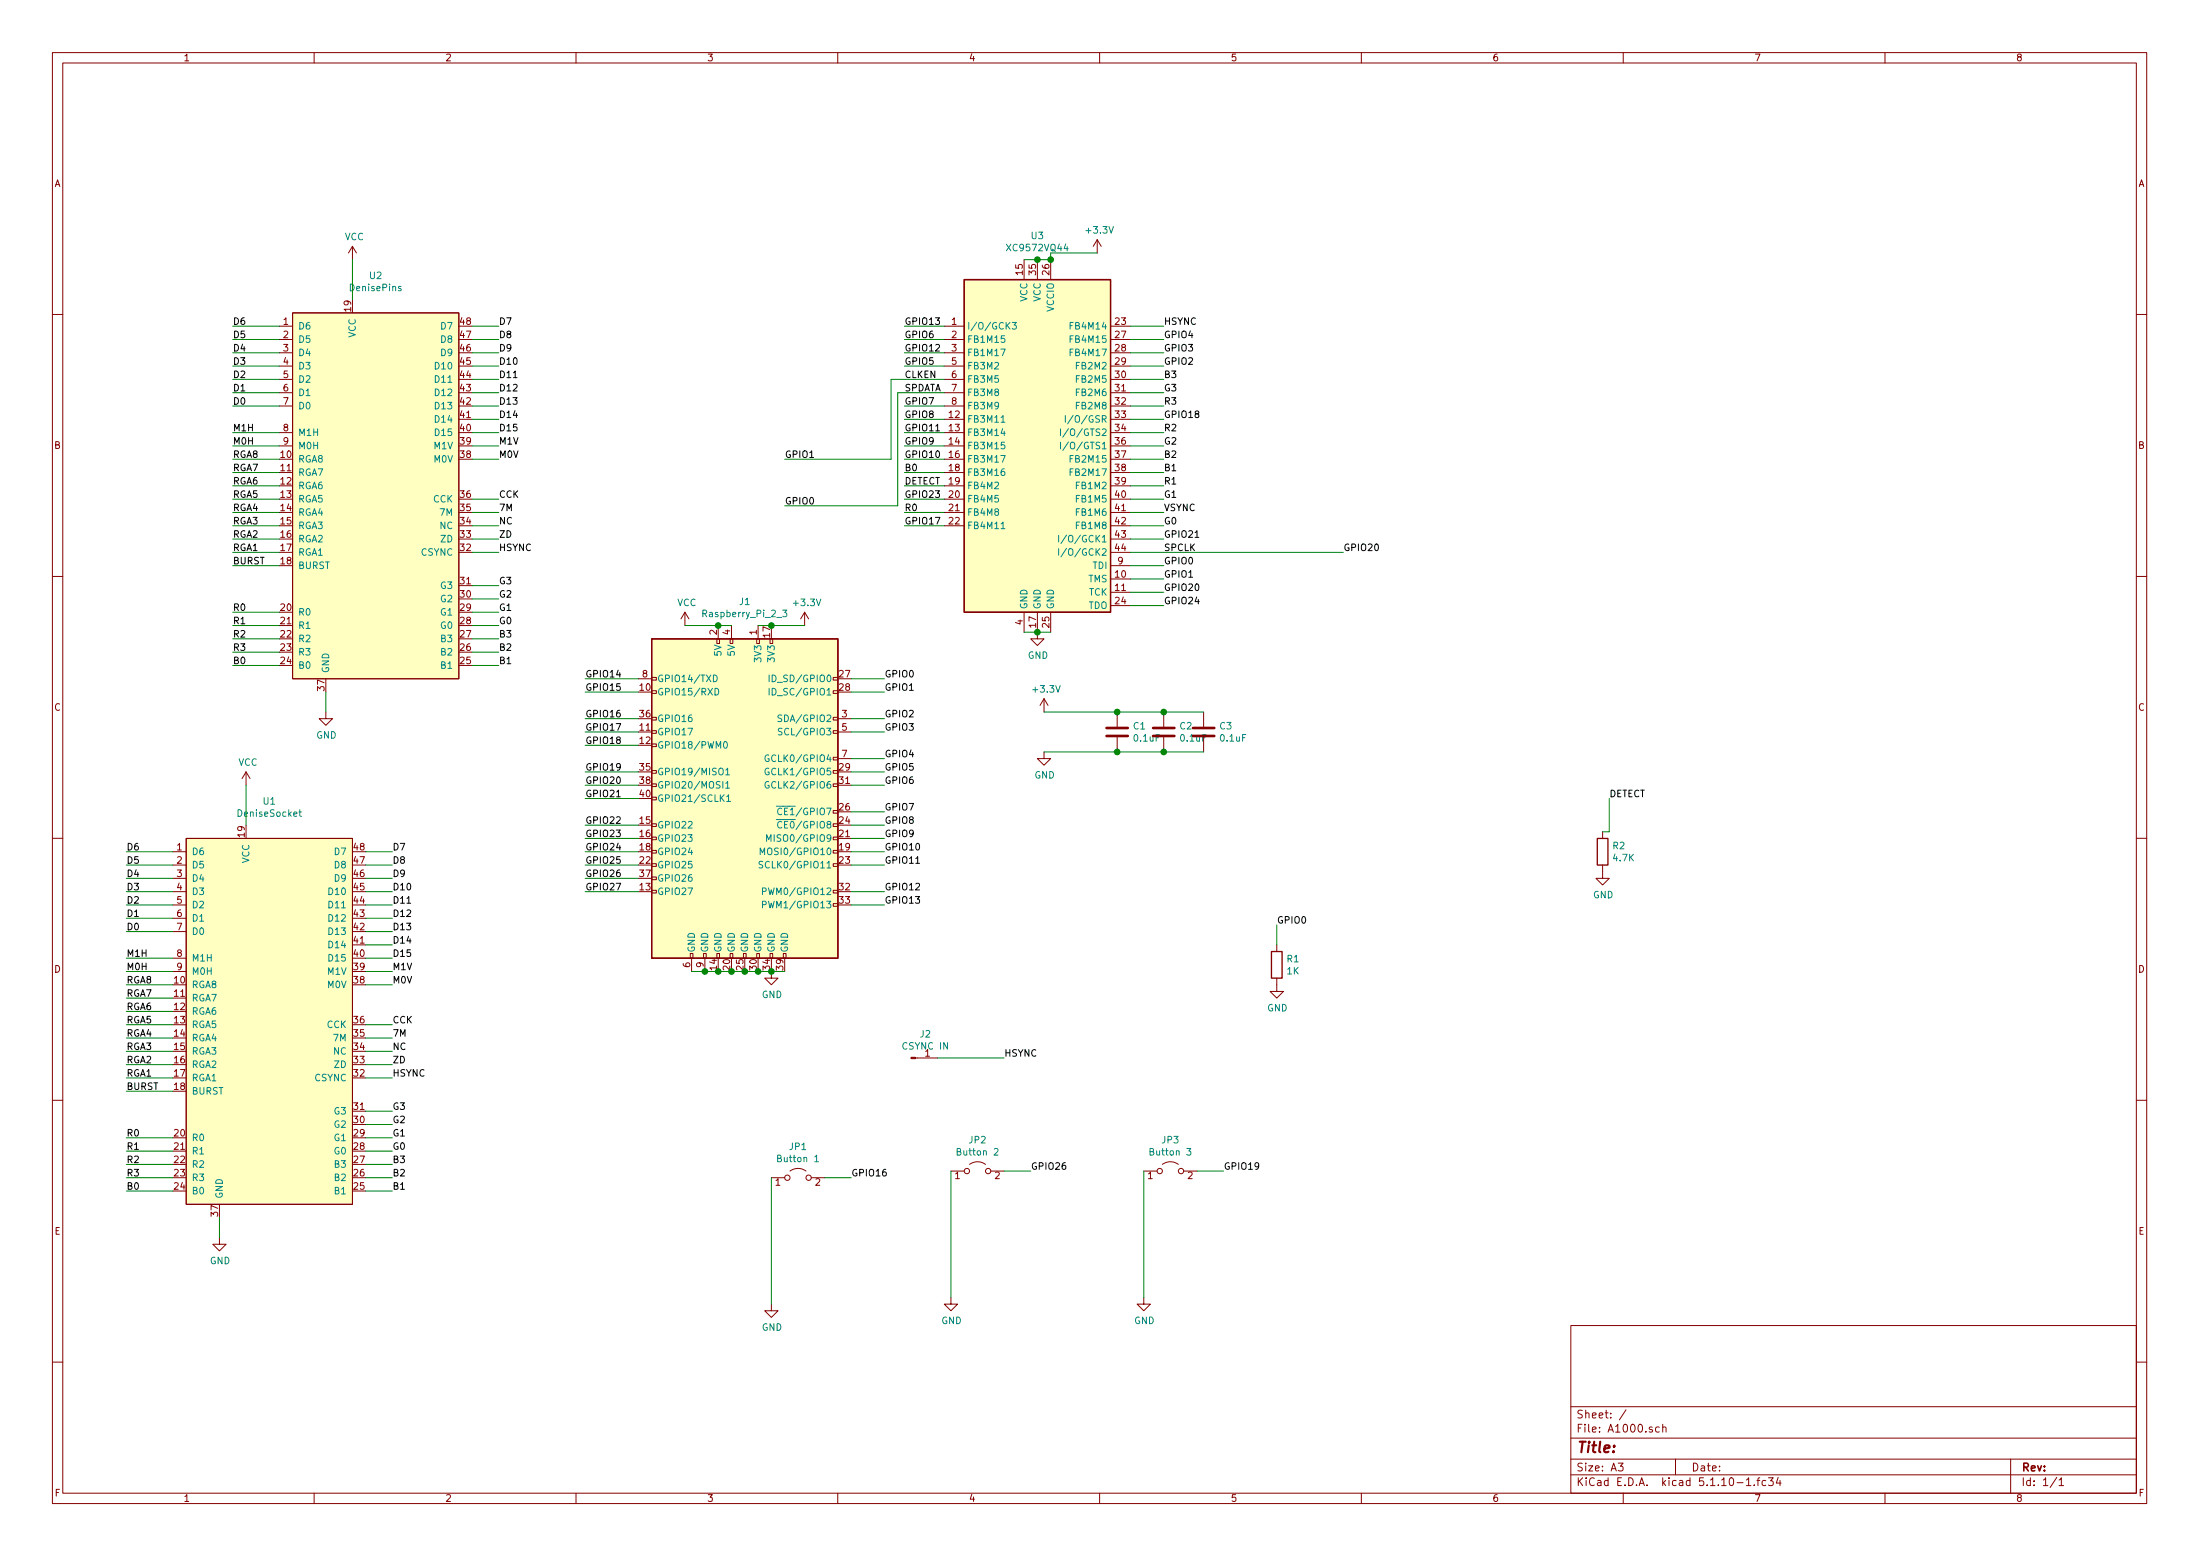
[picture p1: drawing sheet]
EESchema Schematic File Version 4
EELAYER 30 0
EELAYER END
$Descr A3 16535 11693
encoding utf-8
Sheet 1 1
Title ""
Date ""
Rev ""
Comp ""
Comment1 ""
Comment2 ""
Comment3 ""
Comment4 ""
$EndDescr
$Comp
L XC9572VQ44:XC9572VQ44 U3
U 1 1
P 7800 3350
F 0 "U3" H 7800 4931 50  0000 C CNN
F 1 "XC9572VQ44" H 7800 4840 50  0000 C CNN
F 2 "Package_QFP:TQFP-44_10x10mm_P0.8mm" H 7800 3350 50  0001 C CNN
F 3 "" H 7800 3350 50  0001 C CNN
	1    7800 3350
	1    0    0    -1  
$EndComp
Wire Wire Line
	3750 4150 3550 4150
$Comp
L power:GND #PWR03
U 1 1
P 2450 5350
F 0 "#PWR03" H 2450 5100 50  0001 C CNN
F 1 "GND" H 2455 5177 50  0000 C CNN
F 2 "" H 2450 5350 50  0001 C CNN
F 3 "" H 2450 5350 50  0001 C CNN
	1    2450 5350
	1    0    0    -1  
$EndComp
Wire Wire Line
	2450 5350 2450 5200
$Comp
L power:VCC #PWR04
U 1 1
P 2650 1950
F 0 "#PWR04" H 2650 1800 50  0001 C CNN
F 1 "VCC" H 2665 2123 50  0000 C CNN
F 2 "" H 2650 1950 50  0001 C CNN
F 3 "" H 2650 1950 50  0001 C CNN
	1    2650 1950
	1    0    0    -1  
$EndComp
Wire Wire Line
	2650 1950 2650 2250
$Comp
L power:+3.3V #PWR013
U 1 1
P 8250 1900
F 0 "#PWR013" H 8250 1750 50  0001 C CNN
F 1 "+3.3V" H 8265 2073 50  0000 C CNN
F 2 "" H 8250 1900 50  0001 C CNN
F 3 "" H 8250 1900 50  0001 C CNN
	1    8250 1900
	1    0    0    -1  
$EndComp
Wire Wire Line
	8250 1900 7900 1900
Wire Wire Line
	7900 1900 7900 1950
Wire Wire Line
	7900 1950 7800 1950
Connection ~ 7900 1950
Wire Wire Line
	7800 1950 7700 1950
Connection ~ 7800 1950
$Comp
L power:GND #PWR010
U 1 1
P 7800 4750
F 0 "#PWR010" H 7800 4500 50  0001 C CNN
F 1 "GND" H 7805 4577 50  0000 C CNN
F 2 "" H 7800 4750 50  0001 C CNN
F 3 "" H 7800 4750 50  0001 C CNN
	1    7800 4750
	1    0    0    -1  
$EndComp
Wire Wire Line
	7800 4750 7700 4750
Connection ~ 7800 4750
Wire Wire Line
	7800 4750 7900 4750
Text Label 8750 3650 0    50   ~ 0
R1
Wire Wire Line
	8750 3650 8500 3650
Text Label 8750 3750 0    50   ~ 0
G1
Wire Wire Line
	8750 3750 8500 3750
Text Label 8750 3850 0    50   ~ 0
VSYNC
Wire Wire Line
	8750 3850 8500 3850
Text Label 8750 3950 0    50   ~ 0
G0
Wire Wire Line
	8750 3950 8500 3950
Text Label 8750 4050 0    50   ~ 0
GPIO21
Wire Wire Line
	8750 4050 8500 4050
Text Label 10100 4150 0    50   ~ 0
GPIO20
Text Label 8750 4150 0    50   ~ 0
SPCLK
Text Label 8750 4250 0    50   ~ 0
GPIO0
Wire Wire Line
	8750 4250 8500 4250
Text Label 8750 4350 0    50   ~ 0
GPIO1
Wire Wire Line
	8750 4350 8500 4350
Text Label 8750 4450 0    50   ~ 0
GPIO20
Wire Wire Line
	8750 4450 8500 4450
Text Label 8750 4550 0    50   ~ 0
GPIO24
Wire Wire Line
	8750 4550 8500 4550
Text Label 6800 2450 0    50   ~ 0
GPIO13
Wire Wire Line
	6800 2450 7100 2450
Text Label 6800 2550 0    50   ~ 0
GPIO6
Wire Wire Line
	6800 2550 7100 2550
Text Label 6800 2650 0    50   ~ 0
GPIO12
Wire Wire Line
	6800 2650 7100 2650
Text Label 6800 2750 0    50   ~ 0
GPIO5
Wire Wire Line
	6800 2750 7100 2750
Text Label 6800 2850 0    50   ~ 0
CLKEN
Wire Wire Line
	6700 2850 6700 3450
Wire Wire Line
	6700 2850 7100 2850
Text Label 5900 3450 0    50   ~ 0
GPIO1
Wire Wire Line
	7100 2950 6750 2950
Wire Wire Line
	6750 2950 6750 3800
Text Label 5900 3800 0    50   ~ 0
GPIO0
Text Label 6800 2950 0    50   ~ 0
SPDATA
Text Label 6800 3050 0    50   ~ 0
GPIO7
Wire Wire Line
	6800 3050 7100 3050
Text Label 6800 3150 0    50   ~ 0
GPIO8
Wire Wire Line
	6800 3150 7100 3150
Text Label 6800 3250 0    50   ~ 0
GPIO11
Wire Wire Line
	6800 3250 7100 3250
Text Label 6800 3350 0    50   ~ 0
GPIO9
Wire Wire Line
	6800 3350 7100 3350
Text Label 6800 3450 0    50   ~ 0
GPIO10
Wire Wire Line
	6800 3450 7100 3450
Text Label 6800 3550 0    50   ~ 0
B0
Wire Wire Line
	6800 3550 7100 3550
Text Label 6800 3650 0    50   ~ 0
DETECT
Wire Wire Line
	6800 3650 7100 3650
Text Label 6800 3750 0    50   ~ 0
GPIO23
Wire Wire Line
	6800 3750 7100 3750
Text Label 6800 3850 0    50   ~ 0
R0
Wire Wire Line
	6800 3850 7100 3850
Text Label 6800 3950 0    50   ~ 0
GPIO17
Wire Wire Line
	6800 3950 7100 3950
Text Label 8750 2450 0    50   ~ 0
HSYNC
Wire Wire Line
	8750 2450 8500 2450
Text Label 8750 2550 0    50   ~ 0
GPIO4
Wire Wire Line
	8750 2550 8500 2550
Text Label 8750 2650 0    50   ~ 0
GPIO3
Wire Wire Line
	8750 2650 8500 2650
Text Label 8750 2750 0    50   ~ 0
GPIO2
Wire Wire Line
	8750 2750 8500 2750
Text Label 8750 2850 0    50   ~ 0
B3
Wire Wire Line
	8750 2850 8500 2850
Text Label 8750 2950 0    50   ~ 0
G3
Wire Wire Line
	8750 2950 8500 2950
Text Label 8750 3050 0    50   ~ 0
R3
Wire Wire Line
	8750 3050 8500 3050
Text Label 8750 3150 0    50   ~ 0
GPIO18
Wire Wire Line
	8750 3150 8500 3150
Text Label 8750 3250 0    50   ~ 0
R2
Wire Wire Line
	8750 3250 8500 3250
Text Label 8750 3350 0    50   ~ 0
G2
Wire Wire Line
	8750 3350 8500 3350
Text Label 8750 3450 0    50   ~ 0
B2
Wire Wire Line
	8750 3450 8500 3450
Text Label 8750 3550 0    50   ~ 0
B1
Wire Wire Line
	8750 3550 8500 3550
$Comp
L Connector:Raspberry_Pi_2_3 J1
U 1 1
P 5600 6000
F 0 "J1" H 5600 7481 50  0000 C CNN
F 1 "Raspberry_Pi_2_3" H 5600 7390 50  0000 C CNN
F 2 "Connector_PinSocket_2.54mm:PinSocket_2x20_P2.54mm_Vertical" H 5600 6000 50  0001 C CNN
F 3 "https://www.raspberrypi.org/documentation/hardware/raspberrypi/schematics/rpi_SCH_3bplus_1p0_reduced.pdf" H 5600 6000 50  0001 C CNN
	1    5600 6000
	1    0    0    -1  
$EndComp
Wire Wire Line
	5200 7300 5300 7300
Wire Wire Line
	5300 7300 5400 7300
Connection ~ 5300 7300
Wire Wire Line
	5400 7300 5500 7300
Connection ~ 5400 7300
Wire Wire Line
	5500 7300 5600 7300
Connection ~ 5500 7300
Wire Wire Line
	5600 7300 5700 7300
Connection ~ 5600 7300
Wire Wire Line
	5700 7300 5800 7300
Connection ~ 5700 7300
Wire Wire Line
	5800 7300 5900 7300
Connection ~ 5800 7300
$Comp
L power:GND #PWR06
U 1 1
P 5800 7300
F 0 "#PWR06" H 5800 7050 50  0001 C CNN
F 1 "GND" H 5805 7127 50  0000 C CNN
F 2 "" H 5800 7300 50  0001 C CNN
F 3 "" H 5800 7300 50  0001 C CNN
	1    5800 7300
	1    0    0    -1  
$EndComp
Wire Wire Line
	5500 4700 5400 4700
$Comp
L power:VCC #PWR05
U 1 1
P 5150 4700
F 0 "#PWR05" H 5150 4550 50  0001 C CNN
F 1 "VCC" H 5165 4873 50  0000 C CNN
F 2 "" H 5150 4700 50  0001 C CNN
F 3 "" H 5150 4700 50  0001 C CNN
	1    5150 4700
	1    0    0    -1  
$EndComp
Wire Wire Line
	5150 4700 5400 4700
Connection ~ 5400 4700
$Comp
L power:+3.3V #PWR08
U 1 1
P 6050 4700
F 0 "#PWR08" H 6050 4550 50  0001 C CNN
F 1 "+3.3V" H 6065 4873 50  0000 C CNN
F 2 "" H 6050 4700 50  0001 C CNN
F 3 "" H 6050 4700 50  0001 C CNN
	1    6050 4700
	1    0    0    -1  
$EndComp
Wire Wire Line
	6050 4700 5800 4700
Wire Wire Line
	5800 4700 5700 4700
Connection ~ 5800 4700
Text Label 4400 5100 0    50   ~ 0
GPIO14
Wire Wire Line
	4400 5100 4800 5100
Text Label 4400 5200 0    50   ~ 0
GPIO15
Wire Wire Line
	4400 5200 4800 5200
Text Label 4400 5400 0    50   ~ 0
GPIO16
Wire Wire Line
	4400 5400 4800 5400
Text Label 4400 5500 0    50   ~ 0
GPIO17
Wire Wire Line
	4400 5500 4800 5500
Text Label 4400 5600 0    50   ~ 0
GPIO18
Wire Wire Line
	4400 5600 4800 5600
Text Label 4400 5800 0    50   ~ 0
GPIO19
Wire Wire Line
	4400 5800 4800 5800
Text Label 4400 5900 0    50   ~ 0
GPIO20
Wire Wire Line
	4400 5900 4800 5900
Text Label 4400 6000 0    50   ~ 0
GPIO21
Wire Wire Line
	4400 6000 4800 6000
Text Label 4400 6200 0    50   ~ 0
GPIO22
Wire Wire Line
	4400 6200 4800 6200
Text Label 4400 6300 0    50   ~ 0
GPIO23
Wire Wire Line
	4400 6300 4800 6300
Text Label 4400 6400 0    50   ~ 0
GPIO24
Wire Wire Line
	4400 6400 4800 6400
Text Label 4400 6500 0    50   ~ 0
GPIO25
Wire Wire Line
	4400 6500 4800 6500
Text Label 4400 6600 0    50   ~ 0
GPIO26
Wire Wire Line
	4400 6600 4800 6600
Text Label 4400 6700 0    50   ~ 0
GPIO27
Wire Wire Line
	4400 6700 4800 6700
Text Label 6650 5100 0    50   ~ 0
GPIO0
Wire Wire Line
	6650 5100 6400 5100
Text Label 6650 5200 0    50   ~ 0
GPIO1
Text Label 6650 5400 0    50   ~ 0
GPIO2
Text Label 6650 5500 0    50   ~ 0
GPIO3
Text Label 6650 5700 0    50   ~ 0
GPIO4
Text Label 6650 5800 0    50   ~ 0
GPIO5
Text Label 6650 5900 0    50   ~ 0
GPIO6
Text Label 6650 6100 0    50   ~ 0
GPIO7
Text Label 6650 6200 0    50   ~ 0
GPIO8
Text Label 6650 6300 0    50   ~ 0
GPIO9
Text Label 6650 6400 0    50   ~ 0
GPIO10
Text Label 6650 6500 0    50   ~ 0
GPIO11
Text Label 6650 6700 0    50   ~ 0
GPIO12
Text Label 6650 6800 0    50   ~ 0
GPIO13
Wire Wire Line
	6650 5200 6400 5200
Wire Wire Line
	6400 5400 6650 5400
Wire Wire Line
	6650 5500 6400 5500
Wire Wire Line
	6400 5700 6650 5700
Wire Wire Line
	6650 5800 6400 5800
Wire Wire Line
	6400 5900 6650 5900
Wire Wire Line
	6650 6100 6400 6100
Wire Wire Line
	6400 6200 6650 6200
Wire Wire Line
	6650 6300 6400 6300
Wire Wire Line
	6400 6400 6650 6400
Wire Wire Line
	6650 6500 6400 6500
Wire Wire Line
	6400 6700 6650 6700
Wire Wire Line
	6650 6800 6400 6800
$Comp
L power:+3.3V #PWR011
U 1 1
P 7850 5350
F 0 "#PWR011" H 7850 5200 50  0001 C CNN
F 1 "+3.3V" H 7865 5523 50  0000 C CNN
F 2 "" H 7850 5350 50  0001 C CNN
F 3 "" H 7850 5350 50  0001 C CNN
	1    7850 5350
	1    0    0    -1  
$EndComp
$Comp
L Device:C C1
U 1 1
P 8400 5500
F 0 "C1" H 8515 5546 50  0000 L CNN
F 1 "0.1uF" H 8515 5455 50  0000 L CNN
F 2 "Capacitor_SMD:C_0603_1608Metric_Pad1.08x0.95mm_HandSolder" H 8438 5350 50  0001 C CNN
F 3 "~" H 8400 5500 50  0001 C CNN
	1    8400 5500
	1    0    0    -1  
$EndComp
$Comp
L Device:C C2
U 1 1
P 8750 5500
F 0 "C2" H 8865 5546 50  0000 L CNN
F 1 "0.1uF" H 8865 5455 50  0000 L CNN
F 2 "Capacitor_SMD:C_0603_1608Metric_Pad1.08x0.95mm_HandSolder" H 8788 5350 50  0001 C CNN
F 3 "~" H 8750 5500 50  0001 C CNN
	1    8750 5500
	1    0    0    -1  
$EndComp
$Comp
L Device:C C3
U 1 1
P 9050 5500
F 0 "C3" H 9165 5546 50  0000 L CNN
F 1 "0.1uF" H 9165 5455 50  0000 L CNN
F 2 "Capacitor_SMD:C_0603_1608Metric_Pad1.08x0.95mm_HandSolder" H 9088 5350 50  0001 C CNN
F 3 "~" H 9050 5500 50  0001 C CNN
	1    9050 5500
	1    0    0    -1  
$EndComp
Wire Wire Line
	8400 5350 8750 5350
Connection ~ 8400 5350
Wire Wire Line
	8750 5350 9050 5350
Connection ~ 8750 5350
Wire Wire Line
	9050 5650 8750 5650
Wire Wire Line
	8750 5650 8400 5650
Connection ~ 8750 5650
Connection ~ 8400 5650
$Comp
L power:GND #PWR012
U 1 1
P 7850 5650
F 0 "#PWR012" H 7850 5400 50  0001 C CNN
F 1 "GND" H 7855 5477 50  0000 C CNN
F 2 "" H 7850 5650 50  0001 C CNN
F 3 "" H 7850 5650 50  0001 C CNN
	1    7850 5650
	1    0    0    -1  
$EndComp
Text Label 1750 2450 0    50   ~ 0
D6
Wire Wire Line
	1750 2450 2100 2450
Text Label 1750 2550 0    50   ~ 0
D5
Wire Wire Line
	2100 2550 1750 2550
Text Label 1750 2650 0    50   ~ 0
D4
Wire Wire Line
	1750 2650 2100 2650
Text Label 1750 2750 0    50   ~ 0
D3
Wire Wire Line
	1750 2750 2100 2750
Text Label 1750 2850 0    50   ~ 0
D2
Wire Wire Line
	1750 2850 2100 2850
Text Label 1750 2950 0    50   ~ 0
D1
Wire Wire Line
	1750 2950 2100 2950
Text Label 1750 3050 0    50   ~ 0
D0
Wire Wire Line
	1750 3050 2100 3050
Text Label 1750 3250 0    50   ~ 0
M1H
Wire Wire Line
	1750 3250 2100 3250
Text Label 1750 3350 0    50   ~ 0
M0H
Wire Wire Line
	1750 3350 2100 3350
Text Label 1750 3450 0    50   ~ 0
RGA8
Wire Wire Line
	1750 3450 2100 3450
Text Label 1750 3550 0    50   ~ 0
RGA7
Wire Wire Line
	1750 3550 2100 3550
Text Label 1750 3650 0    50   ~ 0
RGA6
Wire Wire Line
	1750 3650 2100 3650
Text Label 1750 3750 0    50   ~ 0
RGA5
Wire Wire Line
	1750 3750 2100 3750
Text Label 1750 3850 0    50   ~ 0
RGA4
Wire Wire Line
	1750 3850 2100 3850
Text Label 1750 3950 0    50   ~ 0
RGA3
Wire Wire Line
	1750 3950 2100 3950
$Comp
L rgb2hdmi:AmigaDenise U2
U 1 1
P 2750 5250
F 0 "U2" H 2825 8431 50  0000 C CNN
F 1 "DenisePins" H 2825 8340 50  0000 C CNN
F 2 "chips:DIP-48_pins" H 2750 5250 50  0001 C CNN
F 3 "" H 2750 5250 50  0001 C CNN
	1    2750 5250
	1    0    0    -1  
$EndComp
Text Label 1750 4050 0    50   ~ 0
RGA2
Text Label 1750 4150 0    50   ~ 0
RGA1
Wire Wire Line
	1750 4150 2100 4150
Wire Wire Line
	2100 4050 1750 4050
Text Label 1750 4250 0    50   ~ 0
BURST
Wire Wire Line
	1750 4250 2100 4250
Text Label 1750 4600 0    50   ~ 0
R0
Wire Wire Line
	1750 4600 2100 4600
Text Label 1750 4700 0    50   ~ 0
R1
Wire Wire Line
	1750 4700 2100 4700
Text Label 1750 4800 0    50   ~ 0
R2
Wire Wire Line
	1750 4800 2100 4800
Text Label 1750 4900 0    50   ~ 0
R3
Wire Wire Line
	1750 4900 2100 4900
Text Label 1750 5000 0    50   ~ 0
B0
Wire Wire Line
	2100 5000 1750 5000
Text Label 3750 4400 0    50   ~ 0
G3
Wire Wire Line
	3750 4400 3550 4400
Text Label 3750 4500 0    50   ~ 0
G2
Wire Wire Line
	3750 4500 3550 4500
Text Label 3750 4600 0    50   ~ 0
G1
Wire Wire Line
	3750 4600 3550 4600
Text Label 3750 4700 0    50   ~ 0
G0
Wire Wire Line
	3750 4700 3550 4700
Text Label 3750 4800 0    50   ~ 0
B3
Wire Wire Line
	3750 4800 3550 4800
Text Label 3750 4900 0    50   ~ 0
B2
Wire Wire Line
	3750 4900 3550 4900
Text Label 3750 5000 0    50   ~ 0
B1
Wire Wire Line
	3750 5000 3550 5000
Text Label 3750 4150 0    50   ~ 0
HSYNC
Text Label 3750 4050 0    50   ~ 0
ZD
Wire Wire Line
	3750 4050 3550 4050
Text Label 3750 3950 0    50   ~ 0
NC
Wire Wire Line
	3750 3950 3550 3950
Text Label 3750 3850 0    50   ~ 0
7M
Wire Wire Line
	3750 3850 3550 3850
Text Label 3750 3750 0    50   ~ 0
CCK
Wire Wire Line
	3750 3750 3550 3750
Text Label 3750 3450 0    50   ~ 0
M0V
Wire Wire Line
	3750 3450 3550 3450
Text Label 3750 3350 0    50   ~ 0
M1V
Wire Wire Line
	3750 3350 3550 3350
Text Label 3750 3250 0    50   ~ 0
D15
Wire Wire Line
	3750 3250 3550 3250
Text Label 3750 3150 0    50   ~ 0
D14
Wire Wire Line
	3750 3150 3550 3150
Text Label 3750 3050 0    50   ~ 0
D13
Wire Wire Line
	3750 3050 3550 3050
Text Label 3750 2950 0    50   ~ 0
D12
Wire Wire Line
	3750 2950 3550 2950
Text Label 3750 2850 0    50   ~ 0
D11
Wire Wire Line
	3550 2850 3750 2850
Text Label 3750 2750 0    50   ~ 0
D10
Wire Wire Line
	3750 2750 3550 2750
Text Label 3750 2650 0    50   ~ 0
D9
Wire Wire Line
	3750 2650 3550 2650
Text Label 3750 2550 0    50   ~ 0
D8
Wire Wire Line
	3750 2550 3550 2550
Text Label 3750 2450 0    50   ~ 0
D7
Wire Wire Line
	3750 2450 3550 2450
Wire Wire Line
	2950 8100 2750 8100
$Comp
L power:GND #PWR01
U 1 1
P 1650 9300
F 0 "#PWR01" H 1650 9050 50  0001 C CNN
F 1 "GND" H 1655 9127 50  0000 C CNN
F 2 "" H 1650 9300 50  0001 C CNN
F 3 "" H 1650 9300 50  0001 C CNN
	1    1650 9300
	1    0    0    -1  
$EndComp
Wire Wire Line
	1650 9300 1650 9150
$Comp
L power:VCC #PWR02
U 1 1
P 1850 5900
F 0 "#PWR02" H 1850 5750 50  0001 C CNN
F 1 "VCC" H 1865 6073 50  0000 C CNN
F 2 "" H 1850 5900 50  0001 C CNN
F 3 "" H 1850 5900 50  0001 C CNN
	1    1850 5900
	1    0    0    -1  
$EndComp
Wire Wire Line
	1850 5900 1850 6200
Text Label 950  6400 0    50   ~ 0
D6
Wire Wire Line
	950  6400 1300 6400
Text Label 950  6500 0    50   ~ 0
D5
Wire Wire Line
	1300 6500 950  6500
Text Label 950  6600 0    50   ~ 0
D4
Wire Wire Line
	950  6600 1300 6600
Text Label 950  6700 0    50   ~ 0
D3
Wire Wire Line
	950  6700 1300 6700
Text Label 950  6800 0    50   ~ 0
D2
Wire Wire Line
	950  6800 1300 6800
Text Label 950  6900 0    50   ~ 0
D1
Wire Wire Line
	950  6900 1300 6900
Text Label 950  7000 0    50   ~ 0
D0
Wire Wire Line
	950  7000 1300 7000
Text Label 950  7200 0    50   ~ 0
M1H
Wire Wire Line
	950  7200 1300 7200
Text Label 950  7300 0    50   ~ 0
M0H
Wire Wire Line
	950  7300 1300 7300
Text Label 950  7400 0    50   ~ 0
RGA8
Wire Wire Line
	950  7400 1300 7400
Text Label 950  7500 0    50   ~ 0
RGA7
Wire Wire Line
	950  7500 1300 7500
Text Label 950  7600 0    50   ~ 0
RGA6
Wire Wire Line
	950  7600 1300 7600
Text Label 950  7700 0    50   ~ 0
RGA5
Wire Wire Line
	950  7700 1300 7700
Text Label 950  7800 0    50   ~ 0
RGA4
Wire Wire Line
	950  7800 1300 7800
Text Label 950  7900 0    50   ~ 0
RGA3
Wire Wire Line
	950  7900 1300 7900
$Comp
L rgb2hdmi:AmigaDenise U1
U 1 1
P 1950 9200
F 0 "U1" H 2025 12381 50  0000 C CNN
F 1 "DeniseSocket" H 2025 12290 50  0000 C CNN
F 2 "Package_DIP:DIP-48_W15.24mm_Socket" H 1950 9200 50  0001 C CNN
F 3 "" H 1950 9200 50  0001 C CNN
	1    1950 9200
	1    0    0    -1  
$EndComp
Text Label 950  8000 0    50   ~ 0
RGA2
Text Label 950  8100 0    50   ~ 0
RGA1
Wire Wire Line
	950  8100 1300 8100
Wire Wire Line
	1300 8000 950  8000
Text Label 950  8200 0    50   ~ 0
BURST
Wire Wire Line
	950  8200 1300 8200
Text Label 950  8550 0    50   ~ 0
R0
Wire Wire Line
	950  8550 1300 8550
Text Label 950  8650 0    50   ~ 0
R1
Wire Wire Line
	950  8650 1300 8650
Text Label 950  8750 0    50   ~ 0
R2
Wire Wire Line
	950  8750 1300 8750
Text Label 950  8850 0    50   ~ 0
R3
Wire Wire Line
	950  8850 1300 8850
Text Label 950  8950 0    50   ~ 0
B0
Wire Wire Line
	1300 8950 950  8950
Text Label 2950 8350 0    50   ~ 0
G3
Wire Wire Line
	2950 8350 2750 8350
Text Label 2950 8450 0    50   ~ 0
G2
Wire Wire Line
	2950 8450 2750 8450
Text Label 2950 8550 0    50   ~ 0
G1
Wire Wire Line
	2950 8550 2750 8550
Text Label 2950 8650 0    50   ~ 0
G0
Wire Wire Line
	2950 8650 2750 8650
Text Label 2950 8750 0    50   ~ 0
B3
Wire Wire Line
	2950 8750 2750 8750
Text Label 2950 8850 0    50   ~ 0
B2
Wire Wire Line
	2950 8850 2750 8850
Text Label 2950 8950 0    50   ~ 0
B1
Wire Wire Line
	2950 8950 2750 8950
Text Label 2950 8100 0    50   ~ 0
HSYNC
Text Label 2950 8000 0    50   ~ 0
ZD
Wire Wire Line
	2950 8000 2750 8000
Text Label 2950 7900 0    50   ~ 0
NC
Wire Wire Line
	2950 7900 2750 7900
Text Label 2950 7800 0    50   ~ 0
7M
Wire Wire Line
	2950 7800 2750 7800
Text Label 2950 7700 0    50   ~ 0
CCK
Wire Wire Line
	2950 7700 2750 7700
Text Label 2950 7400 0    50   ~ 0
M0V
Wire Wire Line
	2950 7400 2750 7400
Text Label 2950 7300 0    50   ~ 0
M1V
Wire Wire Line
	2950 7300 2750 7300
Text Label 2950 7200 0    50   ~ 0
D15
Wire Wire Line
	2950 7200 2750 7200
Text Label 2950 7100 0    50   ~ 0
D14
Wire Wire Line
	2950 7100 2750 7100
Text Label 2950 7000 0    50   ~ 0
D13
Wire Wire Line
	2950 7000 2750 7000
Text Label 2950 6900 0    50   ~ 0
D12
Wire Wire Line
	2950 6900 2750 6900
Text Label 2950 6800 0    50   ~ 0
D11
Wire Wire Line
	2750 6800 2950 6800
Text Label 2950 6700 0    50   ~ 0
D10
Wire Wire Line
	2950 6700 2750 6700
Text Label 2950 6600 0    50   ~ 0
D9
Wire Wire Line
	2950 6600 2750 6600
Text Label 2950 6500 0    50   ~ 0
D8
Wire Wire Line
	2950 6500 2750 6500
Text Label 2950 6400 0    50   ~ 0
D7
Wire Wire Line
	2950 6400 2750 6400
$Comp
L Jumper:Jumper_2_Open JP1
U 1 1
P 6000 8850
F 0 "JP1" H 6000 9085 50  0000 C CNN
F 1 "Button 1" H 6000 8994 50  0000 C CNN
F 2 "Connector_PinHeader_2.54mm:PinHeader_1x02_P2.54mm_Horizontal" H 6000 8850 50  0001 C CNN
F 3 "~" H 6000 8850 50  0001 C CNN
	1    6000 8850
	1    0    0    -1  
$EndComp
$Comp
L power:GND #PWR07
U 1 1
P 5800 9800
F 0 "#PWR07" H 5800 9550 50  0001 C CNN
F 1 "GND" H 5805 9627 50  0000 C CNN
F 2 "" H 5800 9800 50  0001 C CNN
F 3 "" H 5800 9800 50  0001 C CNN
	1    5800 9800
	1    0    0    -1  
$EndComp
Text Label 6400 8850 0    50   ~ 0
GPIO16
$Comp
L power:GND #PWR016
U 1 1
P 12050 6550
F 0 "#PWR016" H 12050 6300 50  0001 C CNN
F 1 "GND" H 12055 6377 50  0000 C CNN
F 2 "" H 12050 6550 50  0001 C CNN
F 3 "" H 12050 6550 50  0001 C CNN
	1    12050 6550
	1    0    0    -1  
$EndComp
Text Label 12100 6000 0    50   ~ 0
DETECT
$Comp
L Device:R R2
U 1 1
P 12050 6400
F 0 "R2" H 12120 6446 50  0000 L CNN
F 1 "4.7K" H 12120 6355 50  0000 L CNN
F 2 "Resistor_SMD:R_0603_1608Metric_Pad0.98x0.95mm_HandSolder" V 11980 6400 50  0001 C CNN
F 3 "~" H 12050 6400 50  0001 C CNN
	1    12050 6400
	1    0    0    -1  
$EndComp
Wire Wire Line
	12100 6000 12100 6250
Wire Wire Line
	12100 6250 12050 6250
$Comp
L Device:R R1
U 1 1
P 9600 7250
F 0 "R1" H 9670 7296 50  0000 L CNN
F 1 "1K" H 9670 7205 50  0000 L CNN
F 2 "Resistor_SMD:R_0603_1608Metric_Pad0.98x0.95mm_HandSolder" V 9530 7250 50  0001 C CNN
F 3 "~" H 9600 7250 50  0001 C CNN
	1    9600 7250
	1    0    0    -1  
$EndComp
$Comp
L power:GND #PWR015
U 1 1
P 9600 7400
F 0 "#PWR015" H 9600 7150 50  0001 C CNN
F 1 "GND" H 9605 7227 50  0000 C CNN
F 2 "" H 9600 7400 50  0001 C CNN
F 3 "" H 9600 7400 50  0001 C CNN
	1    9600 7400
	1    0    0    -1  
$EndComp
Text Label 9600 6950 0    50   ~ 0
GPIO0
Wire Wire Line
	9600 6950 9600 7100
Wire Wire Line
	5900 3450 6700 3450
Wire Wire Line
	5900 3800 6750 3800
Wire Wire Line
	8500 4150 10100 4150
Wire Wire Line
	5800 8850 5800 9800
Wire Wire Line
	7850 5350 8400 5350
Wire Wire Line
	7850 5650 8400 5650
Wire Wire Line
	6200 8850 6400 8850
$Comp
L Jumper:Jumper_2_Open JP3
U 1 1
P 8800 8800
F 0 "JP3" H 8800 9035 50  0000 C CNN
F 1 "Button 3" H 8800 8944 50  0000 C CNN
F 2 "Connector_PinHeader_2.54mm:PinHeader_1x02_P2.54mm_Horizontal" H 8800 8800 50  0001 C CNN
F 3 "~" H 8800 8800 50  0001 C CNN
	1    8800 8800
	1    0    0    -1  
$EndComp
$Comp
L power:GND #PWR014
U 1 1
P 8600 9750
F 0 "#PWR014" H 8600 9500 50  0001 C CNN
F 1 "GND" H 8605 9577 50  0000 C CNN
F 2 "" H 8600 9750 50  0001 C CNN
F 3 "" H 8600 9750 50  0001 C CNN
	1    8600 9750
	1    0    0    -1  
$EndComp
Text Label 9200 8800 0    50   ~ 0
GPIO19
Wire Wire Line
	8600 8800 8600 9750
Wire Wire Line
	9000 8800 9200 8800
$Comp
L Jumper:Jumper_2_Open JP2
U 1 1
P 7350 8800
F 0 "JP2" H 7350 9035 50  0000 C CNN
F 1 "Button 2" H 7350 8944 50  0000 C CNN
F 2 "Connector_PinHeader_2.54mm:PinHeader_1x02_P2.54mm_Horizontal" H 7350 8800 50  0001 C CNN
F 3 "~" H 7350 8800 50  0001 C CNN
	1    7350 8800
	1    0    0    -1  
$EndComp
$Comp
L power:GND #PWR09
U 1 1
P 7150 9750
F 0 "#PWR09" H 7150 9500 50  0001 C CNN
F 1 "GND" H 7155 9577 50  0000 C CNN
F 2 "" H 7150 9750 50  0001 C CNN
F 3 "" H 7150 9750 50  0001 C CNN
	1    7150 9750
	1    0    0    -1  
$EndComp
Text Label 7750 8800 0    50   ~ 0
GPIO26
Wire Wire Line
	7150 8800 7150 9750
Wire Wire Line
	7550 8800 7750 8800
$Comp
L Connector:Conn_01x01_Male J2
U 1 1
P 6850 7950
F 0 "J2" H 6958 8131 50  0000 C CNN
F 1 "CSYNC IN" H 6958 8040 50  0000 C CNN
F 2 "Connector_PinHeader_2.54mm:PinHeader_1x01_P2.54mm_Horizontal" H 6850 7950 50  0001 C CNN
F 3 "~" H 6850 7950 50  0001 C CNN
	1    6850 7950
	1    0    0    -1  
$EndComp
Text Label 7550 7950 0    50   ~ 0
HSYNC
Wire Wire Line
	7550 7950 7050 7950
$EndSCHEMATC
